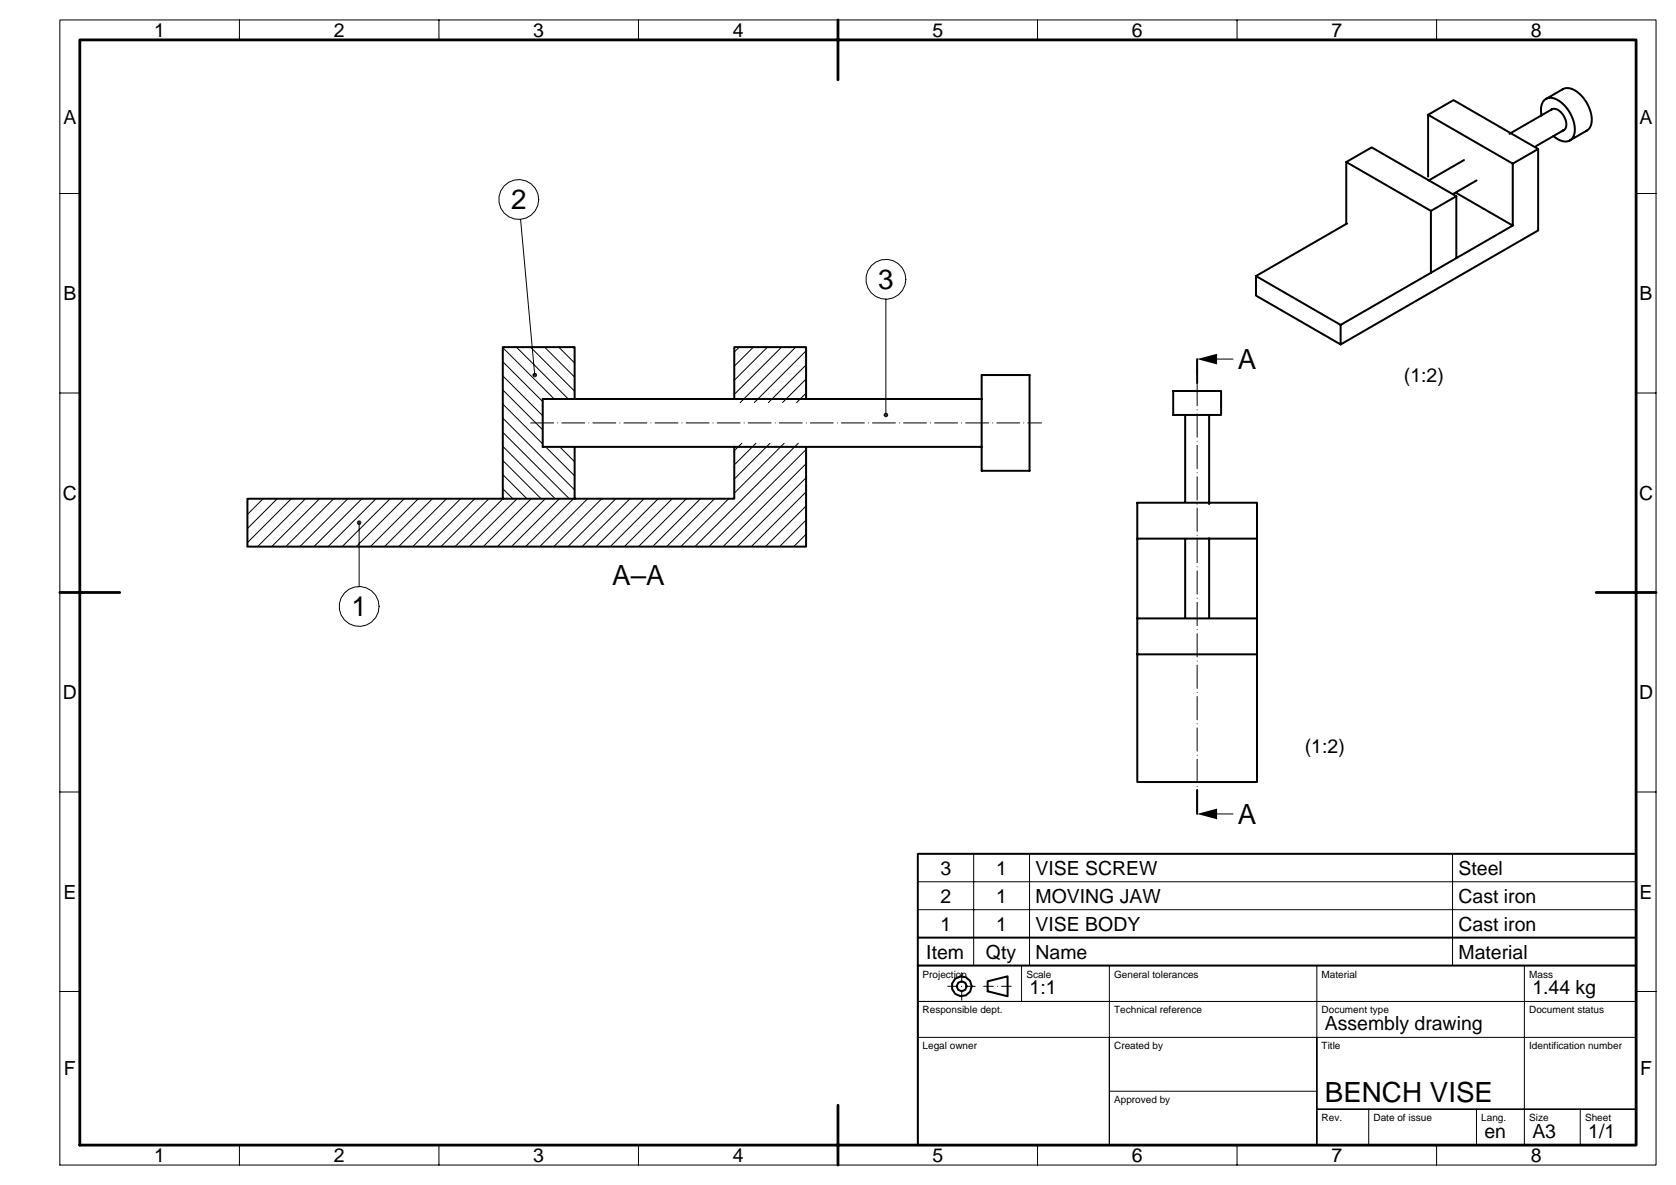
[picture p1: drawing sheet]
<svg xmlns="http://www.w3.org/2000/svg" width="420mm" height="297mm" viewBox="0 0 420 297" stroke-linecap="round" stroke-linejoin="round" font-family="sans-serif">
<g fill="#000">
<path d="M134.4 93.6l.2 .4h-.6zM134 93.4l.4 .2-.4 .4zM133.6 93.6l.4-.2v.6zM133.6 93.6l.4 .4h-.6zM133.4 94h.6l-.4 .4zM134 94v.6l-.4-.2zM134 94l.4 .4-.4 .2zM134 94h.6l-.2 .4zM300 90l5-1.3v2.6zM222 104l.4-.4 .2 .4zM222 103.4l.4 .2-.4 .4zM221.6 103.6l.4-.2v.6z"/>
<path d="M221.6 103.6l.4 .4h-.6zM221.4 104h.6l-.4 .4zM222 104v.6l-.4-.2zM222 104l.4 .4-.4 .2zM222 104h.6l-.2 .4zM90 131l.4-.4 .2 .4zM90 130.4l.4 .2-.4 .4zM89.6 130.6l.4-.2v.6zM89.6 130.6l.4 .4h-.6zM89.4 131h.6l-.4 .4zM89.6 131.4l.4-.4v.6zM90 131l.4 .4-.4 .2z"/>
<path d="M90 131h.6l-.2 .4zM300 204l5-1.3v2.6z"/>
</g>
<g fill="none" stroke="#000" stroke-width=".25">
<path d="M15 5h400v287h-400zM60 5v5M110 5v5M160 5v5M210 5v5M260 5v5M310 5v5M360 5v5M15 48.5h5M130.5 55l3.5 39M410 48.5h5M222 75v29"/>
<path d="M15 98.5h5M126 87.1l12.6 12.7M126 90.7l10 10M126 94.2l10 10M126 97.7l10 10M129.4 87l12.8 12.8M132.9 87l11.1 11.1M136.5 87l7.5 7.5M140 87l4 4M143.6 87l.4 .4M185.3 87l-1.3 1.3M188.8 87l-4.8 4.8"/>
<path d="M192.3 87l-8.3 8.3M195.9 87l-11.9 11.9M199.4 87l-13.9 13.9M202 98.5l-2.4 2.4M202 95l-5.9 5.9M202 91.5l-9.4 9.4M202 87.9l-13 13M304 90h5M410 98.5h5M126 104.8l18 18M126 108.3l16.7 16.7M126 111.9l13.1 13.1"/>
<path d="M126 115.4l9.6 9.6M126 118.9l6.1 6.1M126 101.3l10 10M137 112.3l7 7M140.5 112.3l3.5 3.4M185.9 111.1l-1.9 1.9M189.4 111.1l-5.4 5.4M193 111.1l-9 9M196.5 111.1l-12.5 12.5M200 111.1l-25.9 25.9M202 119.7l-17.3 17.3M202 116.2l-20.8 20.8"/>
<path d="M202 112.7l-24.3 24.3M62.4 125l-.4 .4M65.9 125l-3.9 3.9M69.5 125l-7.5 7.5M73 125l-11 11M76.5 125l-12 12M80.1 125l-12 12M83.6 125l-12 12M87.1 125l-12 12M90 131v16M90.7 125l-12 12M94.2 125l-12 12"/>
<path d="M97.8 125l-12 12M101.3 125l-12 12M104.8 125l-12 12M108.4 125l-12 12M111.9 125l-12 12M115.4 125l-12 12M119 125l-12 12M122.5 125l-12 12M126 122.5l2.5 2.5M126 125l-12 12M129.6 125l-12 12M133.1 125l-12 12"/>
<path d="M136.6 125l-12 12M140.2 125l-12 12M143.7 125l-12 12M147.3 125l-12 12M150.8 125l-12 12M154.3 125l-12 12M157.9 125l-12 12M161.4 125l-12 12M164.9 125l-12 12M168.5 125l-12 12M172 125l-12 12M175.5 125l-12 12"/>
<path d="M179.1 125l-12 12M182.6 125l-12 12M202 133.9l-3.1 3.1M202 130.4l-6.6 6.6M202 126.8l-10.2 10.2M202 123.3l-13.7 13.7M15 148.5h5M410 148.5h5M15 198.5h5M410 198.5h5M244 214v28M258 214v28"/>
<path d="M304 204h5M364 214v28M230 228h180M230 221h180M15 248.5h5M256 242v9M278 242v9M330 242v45v-27M382 242v45M410 251v-9h-180v45h180v-36h-180h48v36v-27h132M410 248.5h5M230 260h48"/>
<path d="M278 273.5h52M330 278h80zM343 278v9M370 278v9M396 278v9M60 287v5M110 287v5M160 287v5M210 287v5M260 287v5M310 287v5M360 287v5"/>
<circle cx="130" cy="50" r="5"/>
<circle cx="222" cy="70" r="5"/>
<circle cx="90" cy="152" r="5"/>
</g>
<path d="M237.5 247.2h7M241 250.7v-7M246.5 247.2h7" fill="none" stroke="#000" stroke-width=".25" stroke-dasharray="2.4 1 0 1"/>
<path d="M300 204v-114" fill="none" stroke="#000" stroke-width=".25" stroke-dasharray="5.8 1 0 1"/>
<path d="M133 106h128" fill="none" stroke="#000" stroke-width=".25" stroke-dasharray="5.7 1 0 1"/>
<path d="M300 90v6M300 204v-6" fill="none" stroke="#000" stroke-width=".5" stroke-dasharray="11.5 2 0 2"/>
<g fill="none" stroke="#000" stroke-width=".5">
<path d="M357.9 28.8l21.2 12.2M385.5 37.3l-6.4 3.7v15.5l-43.1 24.9v4.9M387.4 24.8a3.8 3.8 0 0 0-1.1 4.1M387.7 24.7a5.2 5.2 0 0 1 5.2 2.8l1.3 2.6 .4 2.3a3.3 3.3 0 0 1-.9 2.6M388.8 27.5l-.1 .1M388.9 27.4l.7-.1 .8 .3 .8 .6 .7 .9 .5 1.1 .1 1.1-.1 .8-.5 .5M388.9 27.4l-10.6 6.1M391.6 22.4a4.2 4.2 0 0 1 4.9 1.8l1 1.4 .7 1.4 .5 1.6 .2 1.4a2.98 2.98 0 0 1-1.4 2.8M391.6 22.4l-4.2 2.4M391.7 32.7h-.1M391.9 32.6l-7 4M397.6 32.7l-4.2 2.5a3.8 3.8 0 0 1-4.1-1.1"/>
<path d="M337.4 56.1v-15.5l21.2 12.3 6.3-3.7v15.5M337.4 40.6l6.3-3.7 21.2 12.3M357.9 44.3v-15.5l6.3-3.7 21.3 12.2v20.5l-49.5 28.5-21.3-12.2v-4.9l22.8-13.2M358.6 52.9v15.5M364.9 48.4l14.2 8.1M366.9 40.1l-8.9 5.1M370 45.2l-5.8 3.4M314.7 69.2l21.3 12.2M144 99.8v-12.8h-18v38M144 112.3v12.7M184 112v13h-122v12h140v-25M184 100v-13h18v13"/>
<path d="M246 100h-110v12h110M246 118v-24h12v24M246 118h12M297 104v21.8M303 104h-9v-6h12v6h-3v22.3M285 126h30v70h-30zM285 135h30M297 135.1v19.7M303 134.9v19.8M285 155h30M285 164h30M230 214h180v73h-180z"/>
<path d="M230 235h180M230 242h180M247.5 245.9l5-1.2v5l-5-1.2z"/>
<circle cx="241" cy="247.2" r="2.5"/>
<circle cx="241" cy="247.2" r="1.25"/>
</g>
<path d="M20 10h390v277h-390zM210 5v15M15 148.5h15M400 148.5h15M210 277v15" fill="none" stroke="#000" stroke-width=".7"/>
<g font-size="7">
<text x="128.1" y="52.5">2</text>
<text x="220.1" y="72.5">3</text>
<text x="310.2" y="92.5">A</text>
<text x="153.4" y="146.5">A–A</text>
<text x="88.1" y="154.5">1</text>
<text x="310.2" y="206.5">A</text>
<text x="332" y="276.2">BENCH VISE</text>
</g>
<g font-size="4.9">
<text x="38.6" y="9.3">1</text>
<text x="83.6" y="9.3">2</text>
<text x="133.6" y="9.3">3</text>
<text x="183.6" y="9.3">4</text>
<text x="233.6" y="9.3">5</text>
<text x="283.6" y="9.3">6</text>
<text x="333.6" y="9.3">7</text>
<text x="383.6" y="9.3">8</text>
<text x="15.9" y="31">A</text>
<text x="410.9" y="31">A</text>
<text x="15.9" y="75.2">B</text>
<text x="410.9" y="75.2">B</text>
<text x="351.8" y="95.8">(1:2)</text>
<text x="15.7" y="125.3">C</text>
<text x="410.7" y="125.3">C</text>
<text x="15.7" y="175.3">D</text>
<text x="410.7" y="175.3">D</text>
<text x="327" y="188.8">(1:2)</text>
<text x="235.6" y="219.2">3</text>
<text x="249.6" y="219.2">1</text>
<text x="259.5" y="219.2">VISE SCREW</text>
<text x="365.5" y="219.2">Steel</text>
<text x="15.9" y="225.3">E</text>
<text x="235.6" y="226.3">2</text>
<text x="249.6" y="226.3">1</text>
<text x="259.5" y="226.3">MOVING JAW</text>
<text x="365.5" y="226.3">Cast iron</text>
<text x="410.9" y="225.3">E</text>
<text x="235.6" y="233.2">1</text>
<text x="249.6" y="233.2">1</text>
<text x="259.5" y="233.2">VISE BODY</text>
<text x="365.5" y="233.2">Cast iron</text>
<text x="232.1" y="240.3">Item</text>
<text x="247.1" y="240.3">Qty</text>
<text x="259.5" y="240.3">Name</text>
<text x="365.5" y="240.3">Material</text>
<text x="258" y="249.2">1:1</text>
<text x="384" y="249.2">1.44 kg</text>
<text x="332" y="258.2">Assembly drawing</text>
<text x="16" y="269.5">F</text>
<text x="411" y="269.5">F</text>
<text x="372" y="285.2">en</text>
<text x="384" y="285.2">A3</text>
<text x="398" y="285.2">1/1</text>
<text x="38.6" y="291.3">1</text>
<text x="83.6" y="291.3">2</text>
<text x="133.6" y="291.3">3</text>
<text x="183.6" y="291.3">4</text>
<text x="233.6" y="291.3">5</text>
<text x="283.6" y="291.3">6</text>
<text x="333.6" y="291.3">7</text>
<text x="383.6" y="291.3">8</text>
</g>
<g font-size="2.5">
<text x="231.2" y="245">Projection</text>
<text x="257.2" y="245">Scale</text>
<text x="279.2" y="245">General tolerances</text>
<text x="331.2" y="245">Material</text>
<text x="383.2" y="245">Mass</text>
<text x="231.2" y="254">Responsible dept.</text>
<text x="279.2" y="254">Technical reference</text>
<text x="331.2" y="254">Document type</text>
<text x="383.2" y="254">Document status</text>
<text x="231.2" y="263">Legal owner</text>
<text x="279.2" y="263">Created by</text>
<text x="331.2" y="263">Title</text>
<text x="383.2" y="263">Identification number</text>
<text x="279.2" y="276.5">Approved by</text>
<text x="331.2" y="281">Rev.</text>
<text x="344.2" y="281">Date of issue</text>
<text x="371.2" y="281">Lang.</text>
<text x="383.2" y="281">Size</text>
<text x="397.2" y="281">Sheet</text>
</g>
</svg>
